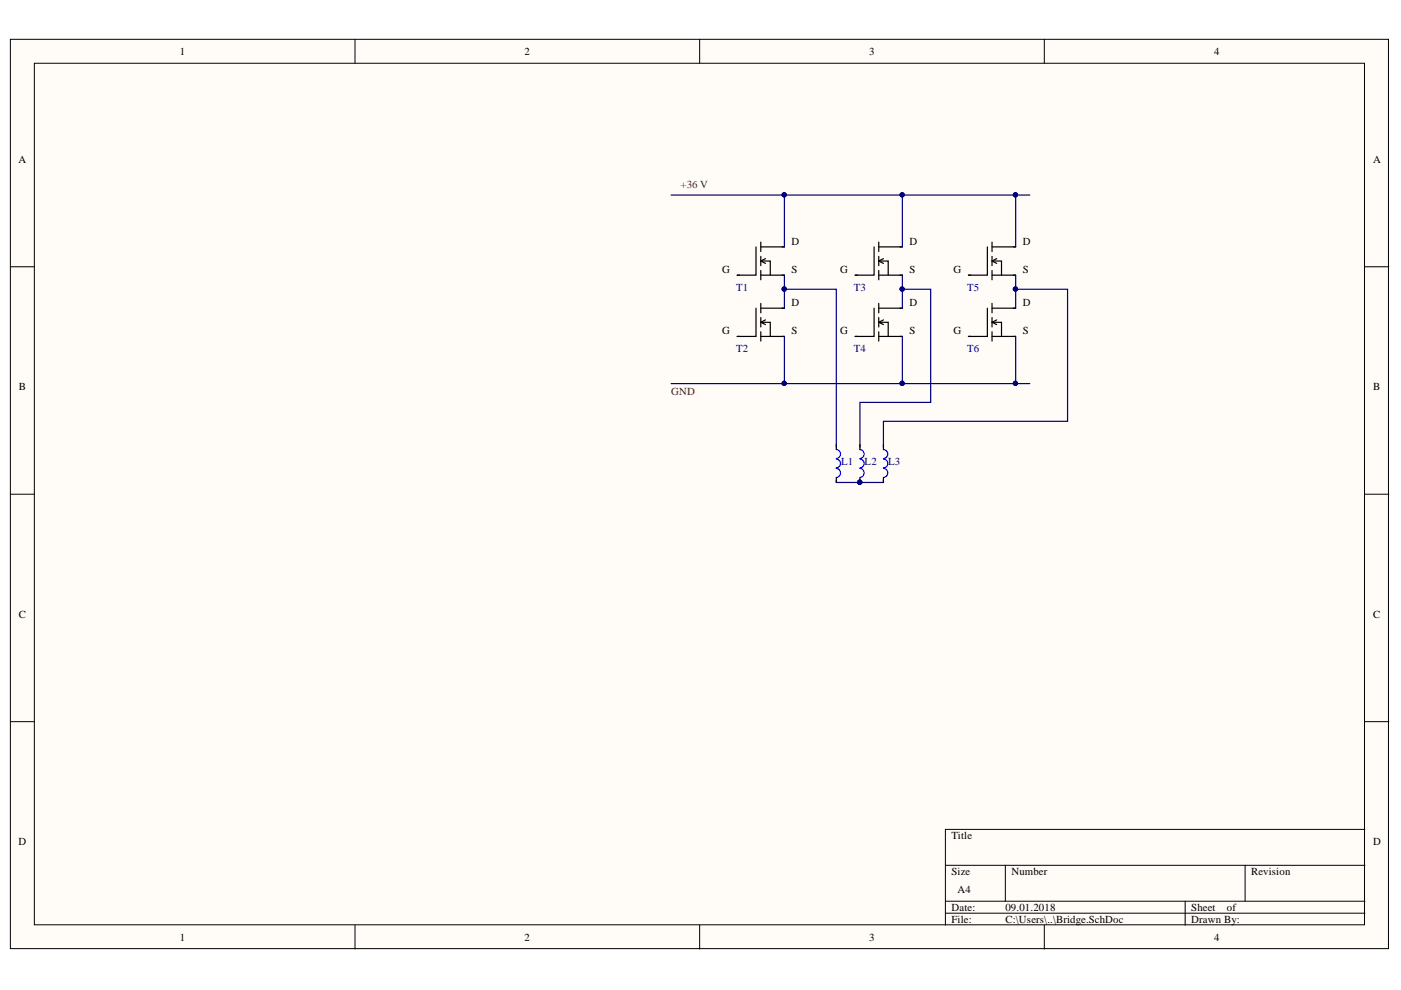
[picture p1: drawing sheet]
<svg xmlns="http://www.w3.org/2000/svg" width="297mm" height="210mm" viewBox="0 0 297 210" stroke-linecap="round" stroke-linejoin="round" font-family="sans-serif">
<g fill="#fffcf8" stroke="#000" stroke-width=".21">
<path d="M2.2 8.3h292.2v192.8h-292.2z"/>
<path d="M7.3 13.4h282v182.7h-282z"/>
</g>
<g fill="none" stroke="#000" stroke-width=".21">
<path d="M75.3 8.3v5.1M148.3 8.3v5.1M221.4 8.3v5.1M2.2 56.6h5.1M289.4 56.6h5.1M2.2 104.8h5.1M289.4 104.8h5.1M2.2 153h5.1M289.4 153h5.1M289.4 175.9h-89v20.3M75.3 196.2v5M148.3 196.2v5"/>
<path d="M200.4 183.5h89M200.4 191.1h89M200.4 193.6h89M213.2 183.5v7.6M221.4 196.2v5M251.3 191.1v5.1M264 183.5v7.6"/>
</g>
<g fill="none" stroke="#000" stroke-width=".25">
<path d="M160.3 52.3v6h-4h.5M161.3 55.3h2v3M161.3 51.3v2M161.3 54.4v1.9M161.3 57.3v2M161.3 52.3h5M161.3 58.3h5M161.3 55.3l1 .5M162.3 54.8l-1 .5M185.3 52.3v6h-4h.5M186.3 55.3h2v3M186.3 52.3h5"/>
<path d="M186.3 58.3h5M186.3 51.3v2M186.3 54.4v1.9M186.3 57.3v2M186.3 55.3l1 .5M187.3 54.8l-1 .5M209.3 52.3v6h-4h.5M210.3 55.3h2v3M210.3 52.3h5M210.3 58.3h5M210.3 51.3v2M210.3 54.4v1.9"/>
<path d="M210.3 57.3v2M210.3 55.3l1 .5M211.3 54.8l-1 .5M160.3 65.3v6h-4h.5M161.3 68.3h2v3M161.3 64.3v2M161.3 67.3v2M161.3 70.3v2M161.3 65.3h5M161.3 71.3h5M161.3 68.3l1 .5M162.3 67.8l-1 .5"/>
<path d="M185.3 65.3v6h-4h.5M186.3 68.3h2v3M186.3 65.3h5M186.3 71.3h5M186.3 64.3v2M186.3 67.3v2M186.3 70.3v2M186.3 68.3l1 .5M187.3 67.8l-1 .5M209.3 65.3v6h-4h.5M210.3 68.3h2v3M210.3 65.3h5"/>
<path d="M210.3 71.3h5M210.3 64.3v2M210.3 67.3v2M210.3 70.3v2M210.3 68.3l1 .5M211.3 67.8l-1 .5M177.3 94.3v1M182.3 94.3v1M187.3 94.3v1M177.3 101.3v1M182.3 101.3v1M187.3 101.3v1"/>
</g>
<path d="M177.3 95.3a.95 .95 0 0 1 .9 1 .95 .95 0 0 1-.9 .9M177.3 97.3a.94 .94 0 0 1 .9 1 .94 .94 0 0 1-.9 .9M177.3 99.3a.97 .97 0 0 1 .9 1 .97 .97 0 0 1-.9 .9M182.3 95.3a.95 .95 0 0 1 .9 1 .95 .95 0 0 1-.9 .9M182.3 97.3a.94 .94 0 0 1 .9 1 .94 .94 0 0 1-.9 .9M182.3 99.3a.97 .97 0 0 1 .9 1 .97 .97 0 0 1-.9 .9M187.3 95.3a.95 .95 0 0 1 .9 1 .95 .95 0 0 1-.9 .9M187.3 97.3a.94 .94 0 0 1 .9 1 .94 .94 0 0 1-.9 .9M187.3 99.3a.96 .96 0 0 1 .9 1 .96 .96 0 0 1-.9 .9" fill="none" stroke="#00f" stroke-width=".25"/>
<g fill="none" stroke="#000080" stroke-width=".25">
<path d="M142.3 41.4h76M166.3 58.3v7M166.3 41.4v10.9M191.3 58.3v7M191.3 41.4v10.9M215.3 58.3v7M215.3 41.4v10.9M166.3 61.3h11v33M166.3 71.3v10M191.3 61.3h6v24h-15v9M191.3 71.3v10M215.3 61.3h11v28h-39v5"/>
<path d="M215.3 71.3v10M142.3 81.3h76M177.3 102.3h10"/>
</g>
<g fill="#000080" stroke="#000080" stroke-width=".21">
<circle cx="191.3" cy="61.3" r=".46"/>
<circle cx="215.3" cy="61.3" r=".46"/>
<circle cx="166.3" cy="41.3" r=".46"/>
<circle cx="191.3" cy="41.3" r=".46"/>
<circle cx="215.3" cy="41.3" r=".46"/>
<circle cx="166.3" cy="81.3" r=".46"/>
<circle cx="191.3" cy="81.3" r=".46"/>
<circle cx="215.3" cy="81.3" r=".46"/>
<circle cx="182.3" cy="102.2" r=".46"/>
<circle cx="166.3" cy="61.3" r=".46"/>
</g>
<g font-size="2.3">
<text x="38.1" y="11.6">1</text>
<text x="111.2" y="11.6">2</text>
<text x="184.3" y="11.6">3</text>
<text x="257.4" y="11.6">4</text>
<text x="3.9" y="34.5">A</text>
<text x="291.1" y="34.5">A</text>
<text x="167.8" y="51.9">D</text>
<text x="192.9" y="51.9">D</text>
<text x="216.9" y="51.9">D</text>
<text x="153.1" y="57.9">G</text>
<text x="167.8" y="57.9">S</text>
<text x="178.1" y="57.9">G</text>
<text x="192.9" y="57.9">S</text>
<text x="202.2" y="57.9">G</text>
<text x="216.9" y="57.9">S</text>
<text x="167.8" y="64.9">D</text>
<text x="192.9" y="64.9">D</text>
<text x="216.9" y="64.9">D</text>
<text x="153.1" y="70.9">G</text>
<text x="167.8" y="70.9">S</text>
<text x="178.1" y="70.9">G</text>
<text x="192.9" y="70.9">S</text>
<text x="202.2" y="70.9">G</text>
<text x="216.9" y="70.9">S</text>
<text x="4" y="82.7">B</text>
<text x="291.1" y="82.7">B</text>
<text x="4" y="130.9">C</text>
<text x="291.1" y="130.9">C</text>
<text x="3.9" y="179.2">D</text>
<text x="201.7" y="177.9">Title</text>
<text x="291.1" y="179.2">D</text>
<text x="201.7" y="185.5">Size</text>
<text x="214.4" y="185.5">Number</text>
<text x="265.3" y="185.5">Revision</text>
<text x="203" y="189.3">A4</text>
<text x="201.7" y="193.1">Date:</text>
<text x="201.7" y="195.7">File:</text>
<text x="213.2" y="193.1">09.01.2018</text>
<text x="213.2" y="195.7">C:\Users\..\Bridge.SchDoc</text>
<text x="252.6" y="193.1">Sheet</text>
<text x="252.6" y="195.7">Drawn By:</text>
<text x="260.1" y="193.1">of</text>
<text x="38.1" y="199.5">1</text>
<text x="111.2" y="199.5">2</text>
<text x="184.3" y="199.5">3</text>
<text x="257.4" y="199.5">4</text>
</g>
<g font-size="2.3" fill="#800000">
<text x="144.3" y="39.9">+36 V</text>
<text x="142.3" y="83.8">GND</text>
</g>
<g font-size="2.3" fill="#000080">
<text x="156.1" y="61.7">T1</text>
<text x="181" y="61.7">T3</text>
<text x="205" y="61.7">T5</text>
<text x="156.1" y="74.6">T2</text>
<text x="181" y="74.6">T4</text>
<text x="205" y="74.6">T6</text>
<text x="178.3" y="98.7">L1</text>
<text x="183.3" y="98.7">L2</text>
<text x="188.3" y="98.7">L3</text>
</g>
</svg>
